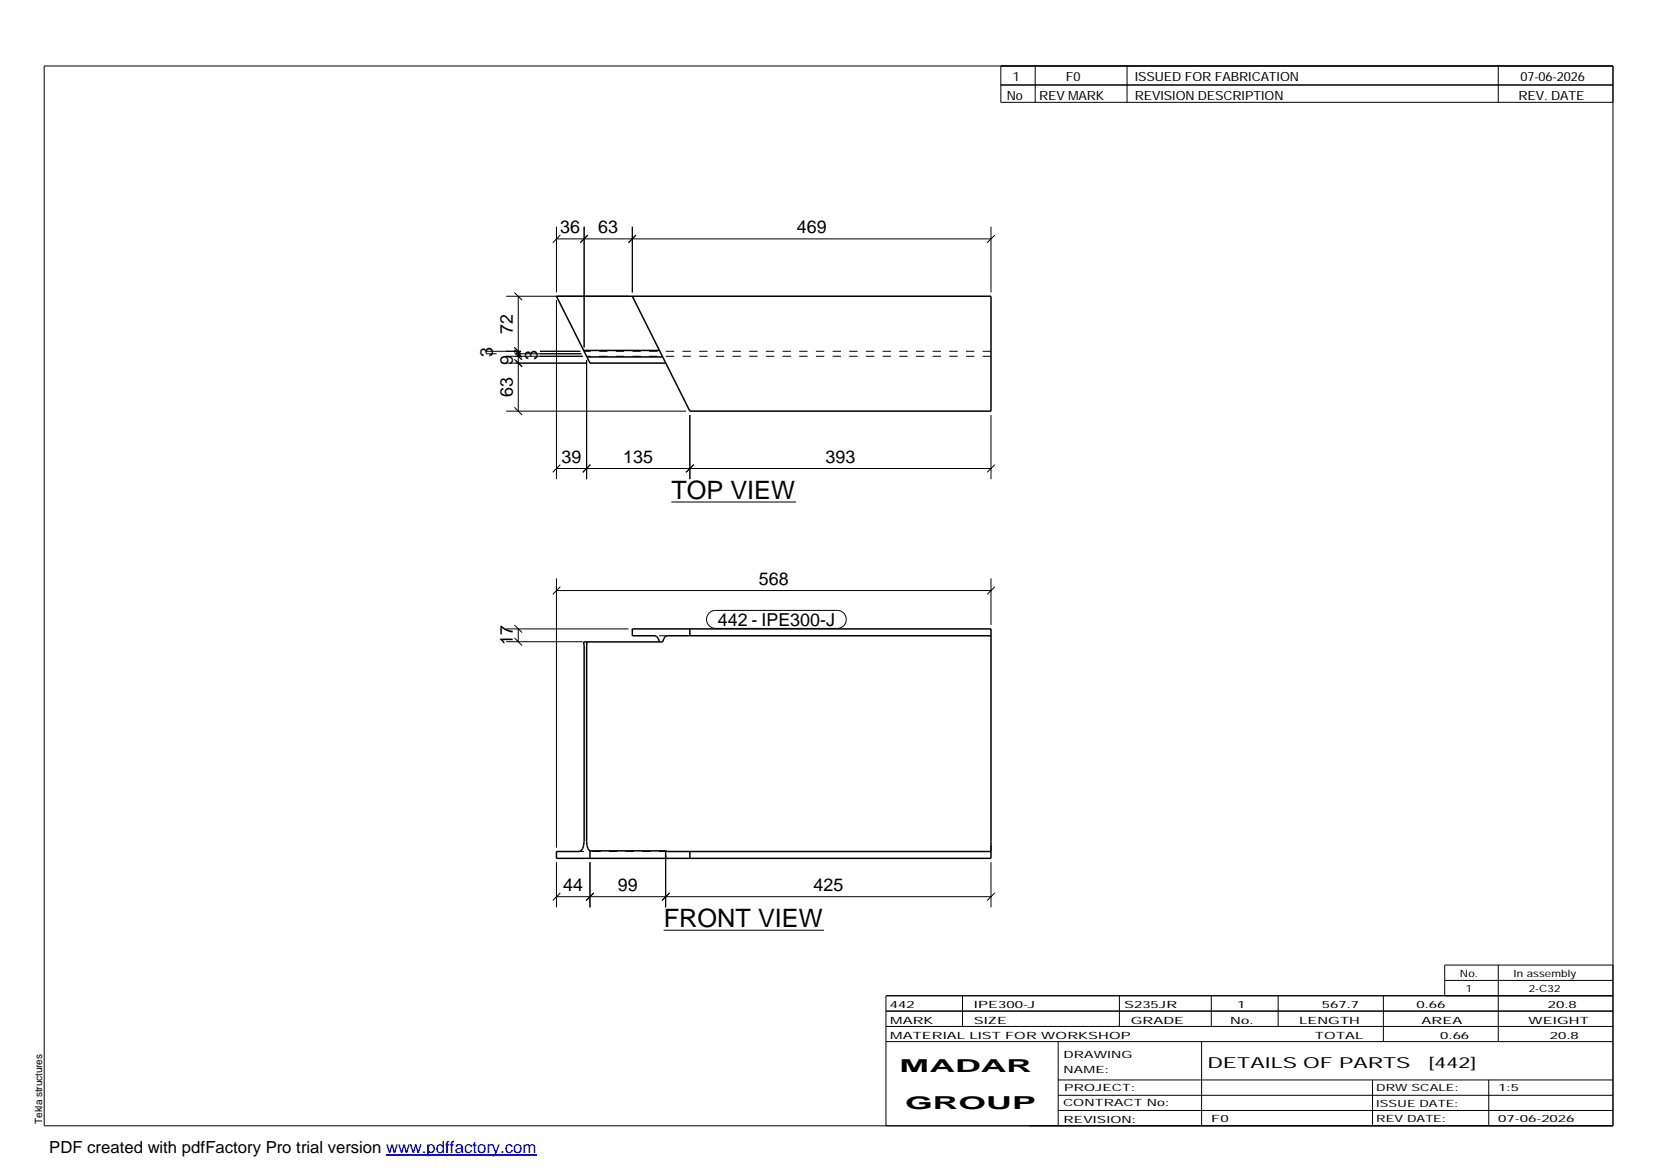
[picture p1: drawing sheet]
<svg xmlns="http://www.w3.org/2000/svg" width="420mm" height="297mm" viewBox="0 0 420 297" stroke-linecap="round" stroke-linejoin="round" font-family="sans-serif">
<path d="M160.5 75.2l14.6 29.2h76.5v-29.2h-110.3l7.7 15.4M148.2 89h19.2M149 90.6l.8 1.6h19.2M149 90.6h19.2M175.1 159.7v1.7M149 163l-.1 50.6 .4 1.9 .4 .5h19.3M251.6 161.4h-82.2l-.5 .2-.7 1.4h-20l.1 50.6a2.25 2.25 0 0 1-1.3 2.6h-5.7v1.7h110.3v-58.2h-91.1v1.7h5.7l.5 .2 .4 .5 .3 .9M149.8 216v1.9M169 216v1.9M169 216l.4 .2h82.2M175.1 216.2v1.7" fill="none" stroke="#000" stroke-width=".38"/>
<path d="M251.6 89.2h-103.3M251.6 90.5h-102.7M169.4 161.4h-3.2M169.4 216.2h-22.4M251.6 216.2v-.2M251.6 216v-1.4" fill="none" stroke="#000" stroke-width=".25" stroke-dasharray="2.1 2.1" stroke-linecap="butt"/>
<g fill="none" stroke="#000" stroke-width=".25">
<path d="M11.2 16.7h398.3v269.1h-398.3zM254.1 16.7v9.3h155.4M262.8 16.7v9.3M286.1 16.7v9.3M380.4 16.7v9.3M254.1 21.6h155.4M141.3 57.6v16.6M142.2 59.7l-1.9 1.9M148.3 57.6v30.6M149.2 59.7l-1.9 1.9M160.5 57.6v16.6M161.5 59.7l-1.9 1.9"/>
<path d="M251.6 57.6v16.6M252.6 59.7l-2 1.9M128.5 75.2h31.1M130.6 74.3l1.9 1.9M131.6 75.2v29.2M141.3 76.2v45.5M141.3 60.6h110.3M123.4 89.8h2.7M123.4 89.2h8.9M128.5 92.2h20.3M128.5 90.5h19.5M130.6 91.2l1.9 1.9-1.6-1.7"/>
<path d="M130.6 89.5l1.9 1.9M130.6 88.2l1.7 1.7M130.9 89.8h16.7M132.3 90.5l-1.7-1.7 1.9 1.9M137.1 89.2h10.2M148.9 91.4v30.3M128.5 104.4h45.7M130.6 103.4l1.9 2M141.3 118.9h110.3M142.2 118l-1.9 1.9M149.9 118l-1.9 1.9M175.1 105.4v16.3"/>
<path d="M176.1 118l-1.9 1.9M251.6 105.4v16.3M252.6 118l-2 1.9M170.4 127.5h31.7M128.5 159.7h31.1M130.6 158.7l1.9 1.9M131.6 159.7v3.2M141.3 149.9h110.3M141.3 146.8v68.4M142.2 149l-1.9 1.9M180 155.6l.8-.5 .9-.1h30.9a2.29 2.29 0 0 1 2.2 2.3 2.29 2.29 0 0 1-2.2 2.2h-30.9a2.27 2.27 0 0 1-2.2-1.4 2.27 2.27 0 0 1 .5-2.5zM251.6 146.8v11.9"/>
<path d="M252.6 149l-2 1.9M128.5 162.9h19.5M130.6 162l1.9 1.9M141.3 218.9v11.5M149.8 218.9v11.5M169 217.2v13.2M251.6 218.9v11.5M141.3 227.7h110.3M142.2 226.7l-1.9 1.9M150.7 226.7l-1.9 1.9M168.5 236.2h40.7M170 226.7l-1.9 1.9"/>
<path d="M252.6 226.7l-2 1.9M224.9 256.7h184.6M244.3 252.8v7.8M284.2 252.8v7.8M307.5 252.8v7.8M324.5 252.8v7.8M351.2 252.8v11.6M366.8 248.9h42.7M380.4 245v19.4M409.5 245h-42.7v7.8M409.5 252.8h-184.6v33M224.9 264.4h184.6"/>
<path d="M224.9 260.6h184.6M268.6 264.4v21.4M268.6 274.2h140.9M268.6 278.1h140.9M305.1 264.4v21.4M348.4 274.2v11.6M378 274.2v11.6M268.6 281.9h140.9"/>
</g>
<path d="M98 293.3h38.2" fill="none" stroke="#00f" stroke-width=".3"/>
<g font-size="6.4">
<text x="170.4" y="126.7">TOP VIEW</text>
<text x="168.5" y="235.4">FRONT VIEW</text>
</g>
<g font-size="4.5">
<text x="142.2" y="59.3">36</text>
<text x="151.9" y="59.3">63</text>
<text x="202.3" y="59.3">469</text>
<text x="130.2" y="84.7" transform="rotate(-90 130.2 84.7)">72</text>
<text x="125.1" y="90.7" transform="rotate(-90 125.1 90.7)">3</text>
<text x="130.2" y="92.6" transform="rotate(-90 130.2 92.6)">9</text>
<text x="136.4" y="91.4" transform="rotate(-90 136.4 91.4)">3</text>
<text x="130.2" y="100.8" transform="rotate(-90 130.2 100.8)">63</text>
<text x="142.6" y="117.5">39</text>
<text x="158.2" y="117.5">135</text>
<text x="209.6" y="117.5">393</text>
<text x="192.7" y="148.5">568</text>
<text x="182.2" y="158.9">442 - IPE300-J</text>
<text x="130.2" y="163.8" transform="rotate(-90 130.2 163.8)">17</text>
<text x="143" y="226.3">44</text>
<text x="156.9" y="226.3">99</text>
<text x="206.5" y="226.3">425</text>
<text x="228.4" y="272.3">MADAR</text>
<text x="229.8" y="281.6">GROUP</text>
</g>
<text font-size="4.2" x="12.5" y="292.7">PDF created with pdfFactory Pro trial version www.pdffactory.com</text>
<g font-size="3.9">
<text x="306.5" y="271.3">DETAILS OF PARTS</text>
<text x="362.7" y="271.3">[442]</text>
</g>
<g font-size="3.2">
<text x="257.1" y="20.5">1</text>
<text x="270.6" y="20.5">F0</text>
<text x="288.1" y="20.5">ISSUED FOR FABRICATION</text>
<text x="386" y="20.5">07-06-2026</text>
<text x="255.6" y="25.5">No</text>
<text x="263.8" y="25.5">REV MARK</text>
<text x="288.1" y="25.5">REVISION DESCRIPTION</text>
<text x="385.5" y="25.5">REV. DATE</text>
</g>
<g font-size="2.5">
<text x="370.6" y="247.9">No.</text>
<text x="372.1" y="251.8">1</text>
<text x="384.3" y="247.9">In assembly</text>
<text x="388.1" y="251.8">2-C32</text>
<text x="225.9" y="255.9">442</text>
<text x="247.3" y="255.9">IPE300-J</text>
<text x="285.4" y="255.9">S235JR</text>
<text x="314.1" y="255.9">1</text>
<text x="335.6" y="255.9">567.7</text>
<text x="359.6" y="255.9">0.66</text>
<text x="392.9" y="255.9">20.8</text>
<text x="226" y="263.7">MATERIAL LIST FOR WORKSHOP</text>
<text x="226" y="259.9">MARK</text>
<text x="247.2" y="259.9">SIZE</text>
<text x="287.1" y="259.9">GRADE</text>
<text x="312.3" y="259.9">No.</text>
<text x="329.8" y="259.9">LENGTH</text>
<text x="333.8" y="263.7">TOTAL</text>
<text x="360.9" y="259.9">AREA</text>
<text x="365.6" y="263.7">0.66</text>
<text x="388.1" y="259.9">WEIGHT</text>
<text x="393.4" y="263.7">20.8</text>
<text x="270" y="268.5">DRAWING</text>
<text x="270" y="272.5">NAME:</text>
<text x="269.9" y="280.9">CONTRACT No:</text>
<text x="270.2" y="277">PROJECT:</text>
<text x="349.4" y="277.1">DRW SCALE:</text>
<text x="349.4" y="281">ISSUE DATE:</text>
<text x="380.4" y="277.1">1:5</text>
<text x="10.7" y="285.4" transform="rotate(-90 10.7 285.4)">Tekla structures</text>
<text x="270" y="285">REVISION:</text>
<text x="307.5" y="284.8">F0</text>
<text x="349.4" y="284.8">REV DATE:</text>
<text x="380.4" y="284.8">07-06-2026</text>
</g>
</svg>
